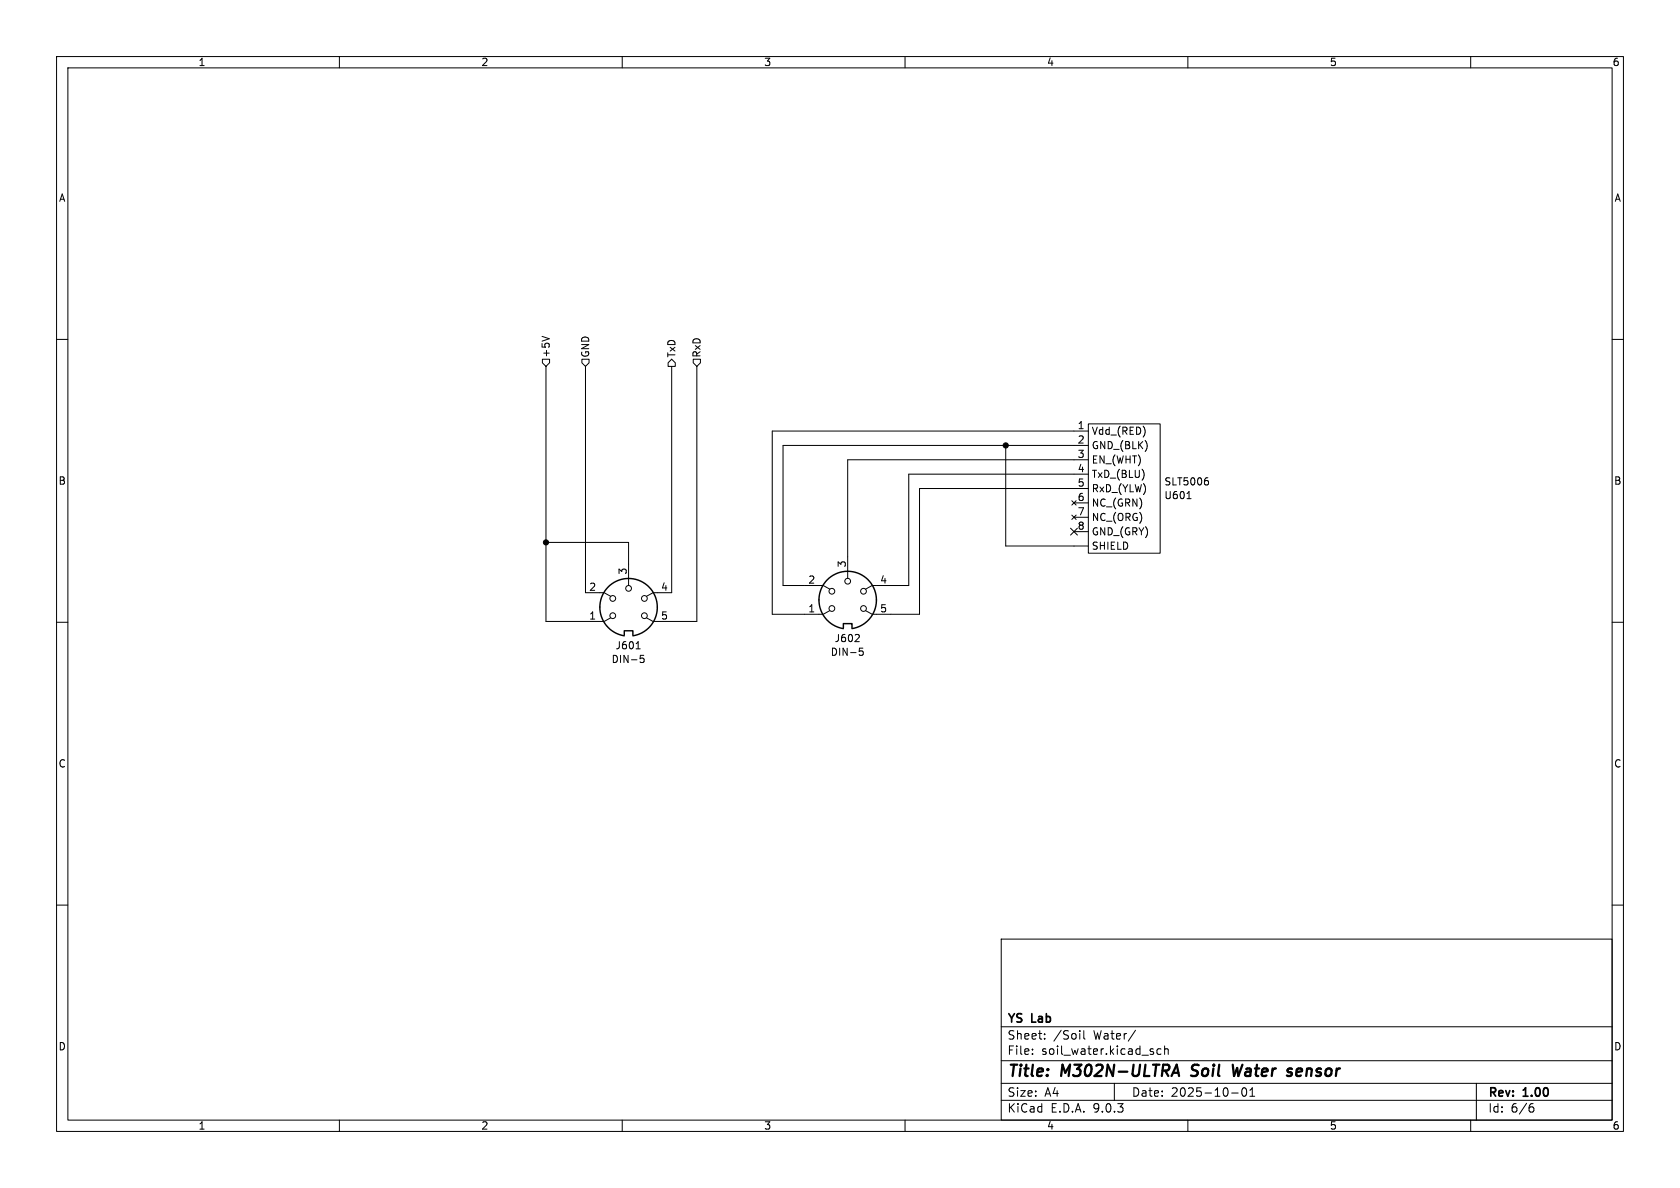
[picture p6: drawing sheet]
<svg xmlns="http://www.w3.org/2000/svg" width="297mm" height="210mm" viewBox="0 0 297 210" stroke-linecap="round" stroke-linejoin="round" font-family="sans-serif">
<g fill="none" stroke="#000" stroke-width=".18">
<path d="M10 10h277v190h-277zM12 12h273v186h-273zM60 10v2M110 10v2M160 10v2M210 10v2M260 10v2M95.8 59.5l1.3 .4M10 60h2M95.9 63.5h1.3v.6l-.7 .7-.6-.7zM96.5 64.8v45.1h10.3l1.1-.7M102.9 63.5h1.2v.6l-.6 .7-.6-.7z"/>
<path d="M103.5 64.8v40h3.3l1.1 .6M118.1 64.1l.6-.6 .7 .6v.7h-1.3zM118.7 64.8v40h-3.3l-1.1 .6M122.6 63.5h1.2v.6l-.6 .7-.6-.7zM123.2 64.8v45.1h-7.8l-1.1-.7M177.8 78.7v17.8h14.6M192.4 74.9h12.7v22.9h-12.7zM192.4 78.7h-54v24.8h7.1l1.2 .6M192.4 76.2h-55.9v32.4h9l1.2-.6M285 60h2M96.5 95.9h14.6v7.6M189.3 93.4l1.2 1.2"/>
<path d="M189.5 88.5l.7 .8M189.5 91.1l.7 .7M189.9 88.9h2.5M189.9 91.4h2.5M189.9 94h2.5M190.2 88.5l-.7 .8M190.2 91.1l-.7 .7M190.5 93.4l-1.2 1.2M192.4 83.8h-31.7v19.7h-6.5l-1.2 .6M192.4 86.4h-29.8v22.2h-8.4l-1.2-.6M192.4 81.3h-42.5v20.9M202.2 83.5v.8"/>
<path d="M209.8 88.2h.8M213.3 84.5h.2M213.4 84.9l.3 .3v.3l-.3 .2M10 110h2M112.5 114.7h.7M113.8 115.8h-.6v.7l.1-.2 .5 .1 .1 .2-.1 .4-.2 .1-.4-.1M151.8 112.2l.1 .2v.3l-.8 .7h.8M152.6 114.6h-.7v.6l.2-.1h.4l.1 .2v.4l-.2 .1-.5-.1M285 110h2M10 160h2M177 166h108v32h-108zM285 160h2"/>
<path d="M60 198v2M110 198v2M160 198v2M177 194.5h108M177 191.5h108M177 187.5h108M177 181.5h108M182.5 186.3v.1M182.5 185.5v.1M184.7 183.6v.1M184.7 182.8v.1M190.9 182.2v.1"/>
<path d="M190.9 182.7v1M191.6 182.2v1.3l.2 .2M197 191.5v3M200.7 182.1l-1.2 2M203.9 186v.3M205.2 185.5l-.4-.1-.3 .3v.4l.2 .2h.5M205.9 185.5l.2-.1 .4 .1v.9M205.9 184.9v1.5M210 198v2M217.7 193.2h1.2M219.7 192.4l.2-.1a.81 .81 0 0 1 .6 .6 .81 .81 0 0 1-.3 .8l-.2 .1a.81 .81 0 0 1-.3-1.4zM221 193.8h.8"/>
<path d="M221 192.7l.4-.4v1.5M260 198v2M261 191.5v6.5M270.6 195.7h.4l.2 .3-.1 .5-.5 .1M271 195.1l-.4 .1"/>
<circle cx="108.3" cy="105.8" r=".51"/>
<circle cx="108.3" cy="108.8" r=".51"/>
<circle cx="111.1" cy="104" r=".51"/>
<circle cx="113.9" cy="108.8" r=".51"/>
<circle cx="113.9" cy="105.8" r=".51"/>
<circle cx="147.1" cy="107.6" r=".51"/>
<circle cx="147.1" cy="104.5" r=".51"/>
<circle cx="149.9" cy="102.7" r=".51"/>
<circle cx="152.7" cy="107.6" r=".51"/>
<circle cx="152.7" cy="104.5" r=".51"/>
</g>
<path d="M207.1 190.2l.9-2 .4 2M207.4 189.6h.9M210.6 190.1l.2 .1M210.9 188.4l-.2 .2 .1 .4M217.9 188.2l.3 2 .5-1.4 .2 1.4 .7-2M229.4 189l-.3 .9 .3 .3M230.2 189.4l-1 .1" fill="none" stroke="#000" stroke-width=".4"/>
<path d="M110.4 112.3v-.8h1.5v.8M110.4 112.4a5.1 5.1 0 0 1-3.6-7.8 5.1 5.1 0 0 1 8.6 0 5.1 5.1 0 0 1-3.5 7.8M149.1 111v-.8h1.5v.8M150.6 111.1a5.1 5.1 0 0 0 3.5-7.8 5.1 5.1 0 0 0-8.5 0 5.1 5.1 0 0 0 3.5 7.8" fill="none" stroke="#000" stroke-width=".25"/>
<g fill="#000" stroke="#000" stroke-width=".18">
<circle cx="177.8" cy="78.7" r=".46"/>
<circle cx="96.5" cy="95.9" r=".46"/>
</g>
<g font-size="2.8">
<text x="178" y="190.9">Title:</text>
<text x="187.7" y="190.9">M302N-ULTRA</text>
<text x="211.5" y="190.9">Soil</text>
<text x="219.5" y="190.9">Water</text>
<text x="230.1" y="190.9">sensor</text>
</g>
<g font-size="2.1">
<text x="178" y="184">Sheet:</text>
<text x="178" y="181.2">YS</text>
<text x="182.5" y="181.2">Lab</text>
<text x="186.2" y="184">/Soil</text>
<text x="193.4" y="184">Water/</text>
<text x="178" y="186.7">File:</text>
<text x="184.1" y="186.7">soil_water.kicad_sch</text>
<text x="178" y="196.9">KiCad</text>
<text x="178" y="194.1">Size:</text>
<text x="184.7" y="194.1">A4</text>
<text x="185.7" y="196.9">E.D.A.</text>
<text x="193.3" y="196.9">9.0.3</text>
<text x="200" y="194.1">Date:</text>
<text x="207" y="194.1">2025-10-01</text>
<text x="263" y="194.3">Rev:</text>
<text x="263" y="196.9">Id:</text>
<text x="267.1" y="196.9">6/6</text>
<text x="269.4" y="194.3">1.00</text>
</g>
<g font-size="1.8">
<text x="35" y="11.9">1</text>
<text x="85" y="11.9">2</text>
<text x="135" y="11.9">3</text>
<text x="185" y="11.9">4</text>
<text x="235" y="11.9">5</text>
<text x="285" y="11.9">6</text>
<text x="10.3" y="35.9">A</text>
<text x="285.3" y="35.9">A</text>
<text x="97.4" y="63.3" transform="rotate(-90 97.4 63.3)">+5V</text>
<text x="104.4" y="63.3" transform="rotate(-90 104.4 63.3)">GND</text>
<text x="119.6" y="63.3" transform="rotate(-90 119.6 63.3)">TxD</text>
<text x="124.1" y="63.3" transform="rotate(-90 124.1 63.3)">RxD</text>
<text x="190.4" y="75.9">1</text>
<text x="192.9" y="77.1">Vdd_(RED)</text>
<text x="190.4" y="78.5">2</text>
<text x="190.4" y="81">3</text>
<text x="190.4" y="83.6">4</text>
<text x="192.9" y="79.6">GND_(BLK)</text>
<text x="192.9" y="82.1">EN_(WHT)</text>
<text x="10.3" y="85.9">B</text>
<text x="190.4" y="86.1">5</text>
<text x="190.4" y="88.6">6</text>
<text x="192.9" y="84.7">TxD_(BLU)</text>
<text x="192.9" y="87.2">RxD_(YLW)</text>
<text x="192.9" y="89.8">NC_(GRN)</text>
<text x="205.7" y="88.4">U601</text>
<text x="205.7" y="86">SLT5006</text>
<text x="285.3" y="85.9">B</text>
<text x="190.4" y="91.2">7</text>
<text x="190.4" y="93.7">8</text>
<text x="192.9" y="92.3">NC_(ORG)</text>
<text x="192.9" y="94.8">GND_(GRY)</text>
<text x="110.9" y="101.7" transform="rotate(-90 110.9 101.7)">3</text>
<text x="149.6" y="100.4" transform="rotate(-90 149.6 100.4)">3</text>
<text x="192.9" y="97.4">SHIELD</text>
<text x="104.1" y="104.5">2</text>
<text x="116.8" y="104.5">4</text>
<text x="142.8" y="103.3">2</text>
<text x="155.5" y="103.3">4</text>
<text x="104.1" y="109.6">1</text>
<text x="116.8" y="109.6">5</text>
<text x="142.8" y="108.3">1</text>
<text x="147.5" y="113.7">J602</text>
<text x="155.5" y="108.3">5</text>
<text x="108" y="117.4">DIN-5</text>
<text x="108.7" y="115">J601</text>
<text x="146.8" y="116.1">DIN-5</text>
<text x="10.3" y="135.9">C</text>
<text x="285.3" y="135.9">C</text>
<text x="10.3" y="185.9">D</text>
<text x="285.3" y="185.9">D</text>
<text x="35" y="199.9">1</text>
<text x="85" y="199.9">2</text>
<text x="135" y="199.9">3</text>
<text x="185" y="199.9">4</text>
<text x="235" y="199.9">5</text>
<text x="285" y="199.9">6</text>
</g>
</svg>
